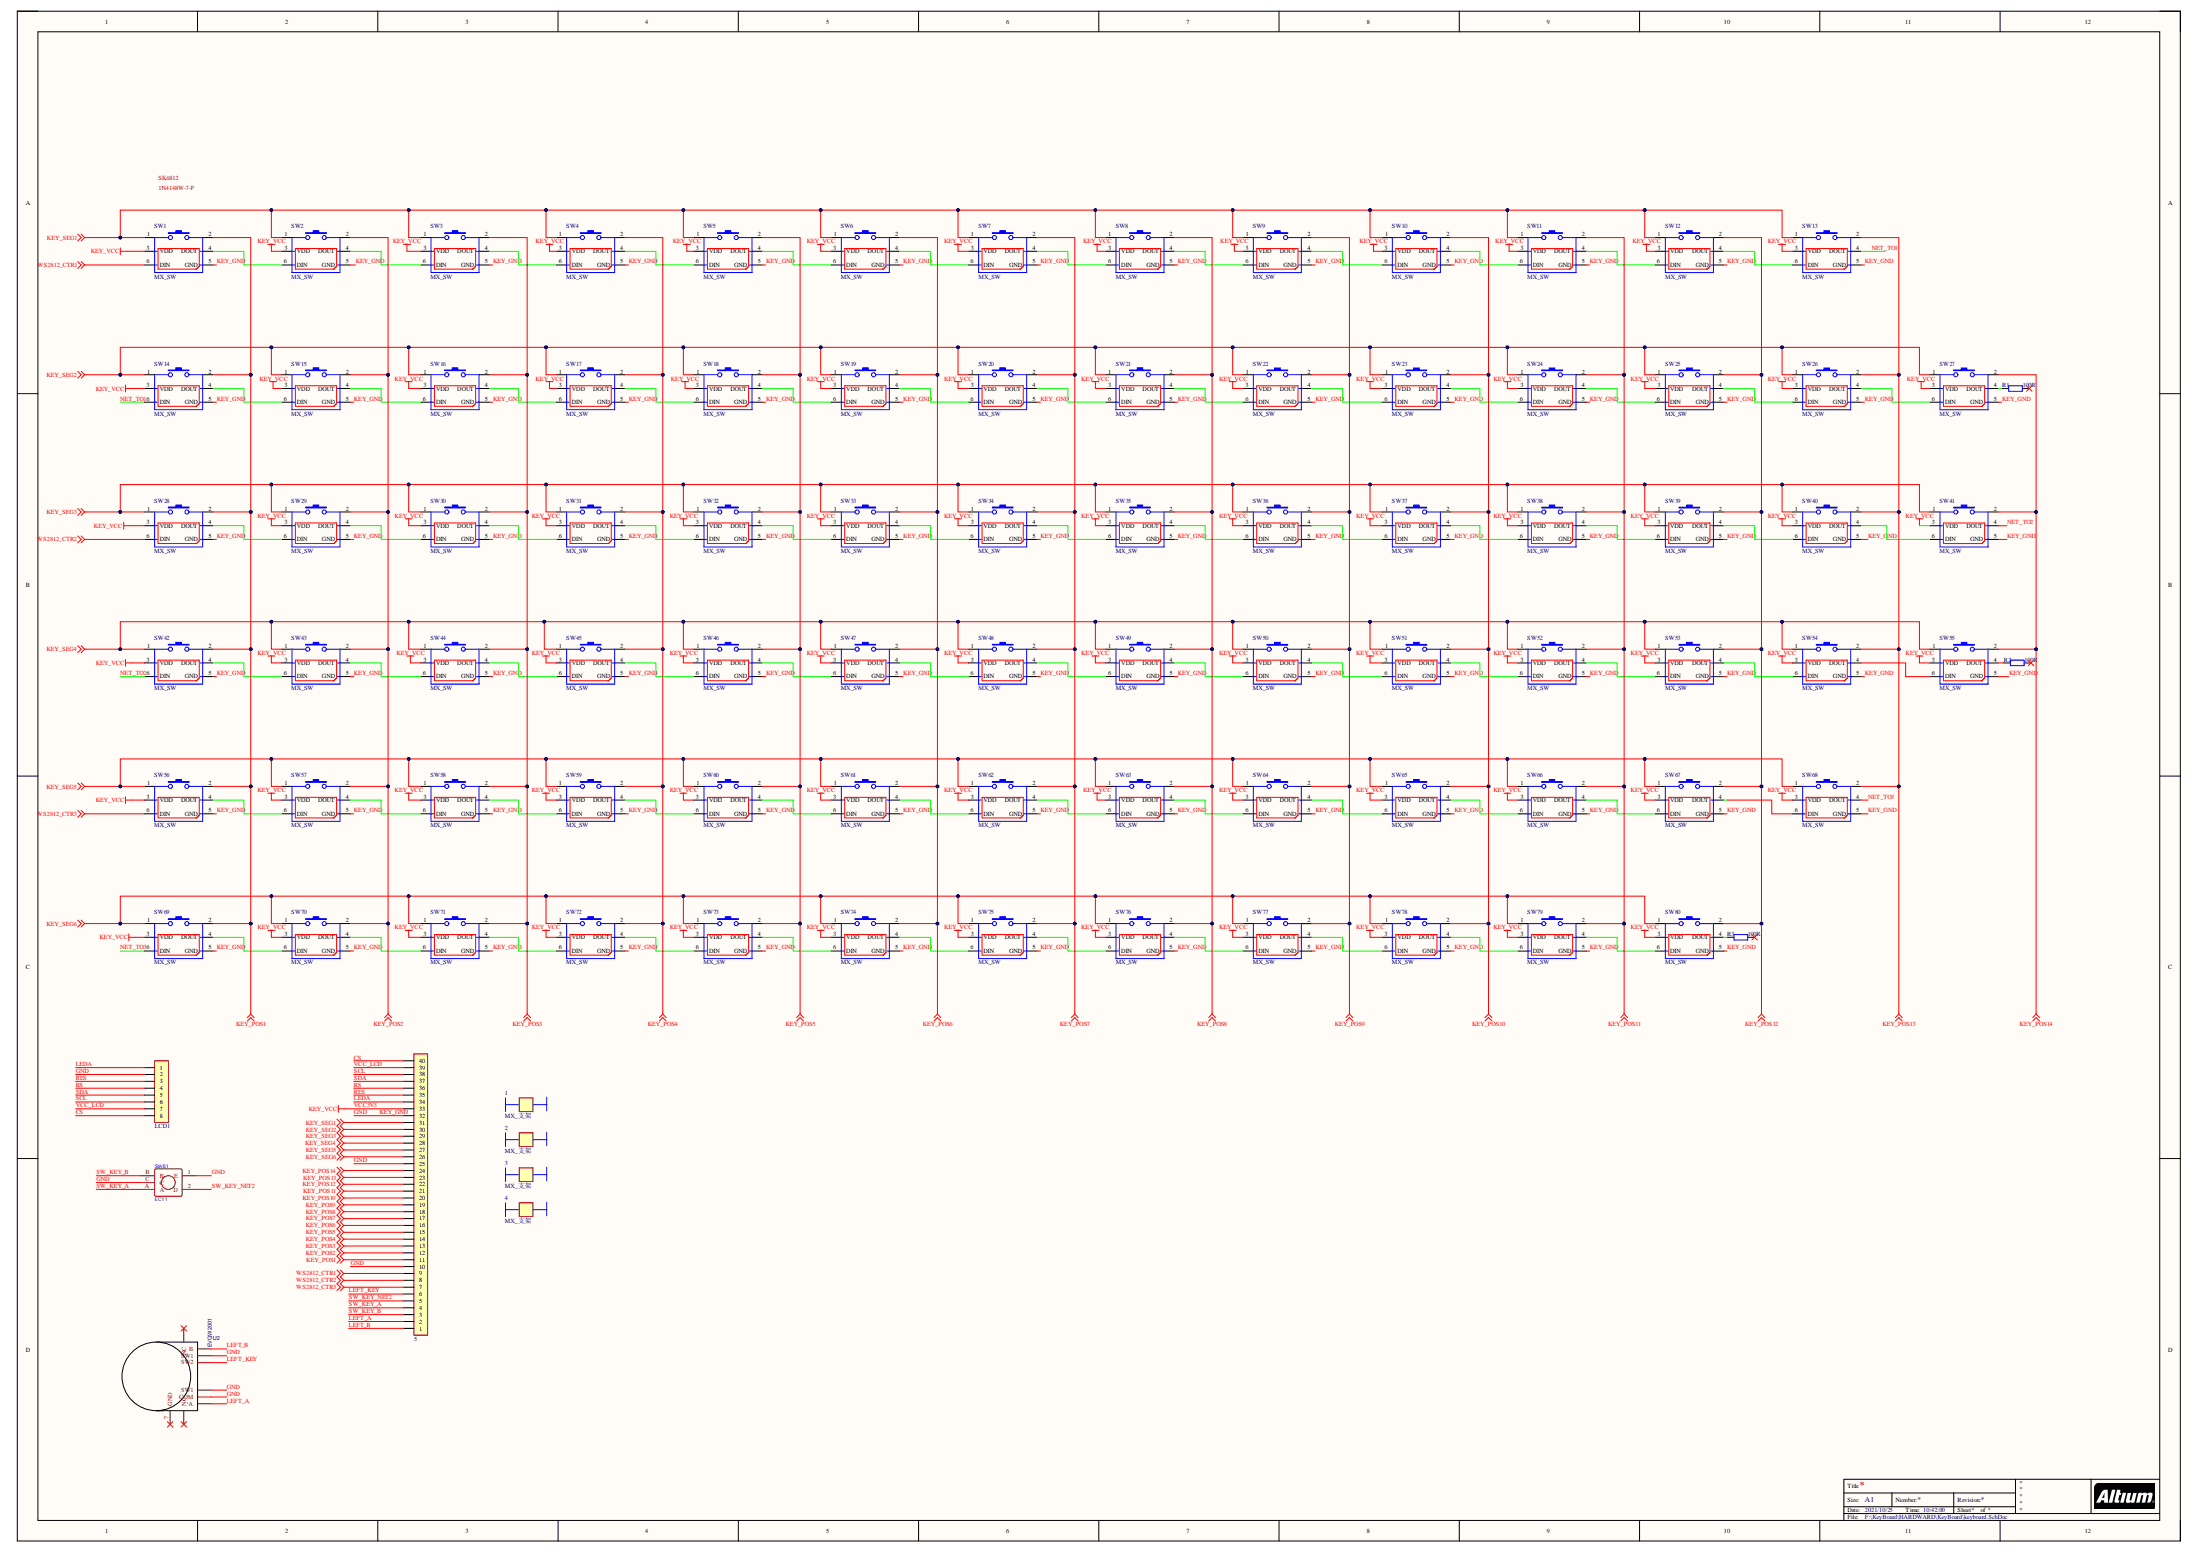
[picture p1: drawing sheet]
# Altium project KeyBoard.PrjPcb
1 sheet, 91 parts. Net scope: global (net labels, ports and power ports of the same name join across sheets).
Board files: keyboard.PcbDoc, 定位板.PcbDoc, 夹心棉.PcbDoc, 叠层.PcbDoc, 叠层2.PcbDoc, 底板4mm.PcbDoc, 电池盖3mm.PcbDoc, 定位铝基板.PcbDoc, 定位板v2.PcbDoc, 2mm盖板.PcbDoc, 3mm磨砂.PcbDoc

## Sheet keyboard.SchDoc
size A1

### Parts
1  MX_支架  [1x2]
2  MX_支架  [1x2]
3  MX_支架  [1x2]
4  MX_支架  [1x2]
5  FPC1.0-40P  [FPC0.5 2H-WS-40P]  (value not drawn)
LCD1  FPC1.0-8P  [FPC0.5 2H-WS-8P]  (value not drawn)
R1  100R  [R 0805_M]
R2  100R  [R 0805_M]
R3  100R  [R 0805_M]
SW1  MX_SW  [MX_G_Pro]
SW2  MX_SW  [MX_G_Pro]
SW3  MX_SW  [MX_G_Pro]
SW4  MX_SW  [MX_G_Pro]
SW5  MX_SW  [MX_G_Pro]
SW6  MX_SW  [MX_G_Pro]
SW7  MX_SW  [MX_G_Pro]
SW8  MX_SW  [MX_G_Pro]
SW9  MX_SW  [MX_G_Pro]
SW10  MX_SW  [MX_G_Pro]
SW11  MX_SW  [MX_G_Pro]
SW12  MX_SW  [MX_G_Pro]
SW13  MX_SW  [MX_G_Pro]
SW14  MX_SW  [MX_G_Pro]
SW15  MX_SW  [MX_G_Pro]
SW16  MX_SW  [MX_G_Pro]
SW17  MX_SW  [MX_G_Pro]
SW18  MX_SW  [MX_G_Pro]
SW19  MX_SW  [MX_G_Pro]
SW20  MX_SW  [MX_G_Pro]
SW21  MX_SW  [MX_G_Pro]
SW22  MX_SW  [MX_G_Pro]
SW23  MX_SW  [MX_G_Pro]
SW24  MX_SW  [MX_G_Pro]
SW25  MX_SW  [MX_G_Pro]
SW26  MX_SW  [MX_G_Pro]
SW27  MX_SW  [MX_G_Pro_Backspace]
SW28  MX_SW  [MX_G_Pro_MX_Tab]
SW29  MX_SW  [MX_G_Pro]
SW30  MX_SW  [MX_G_Pro]
SW31  MX_SW  [MX_G_Pro]
SW32  MX_SW  [MX_G_Pro]
SW33  MX_SW  [MX_G_Pro]
SW34  MX_SW  [MX_G_Pro]
SW35  MX_SW  [MX_G_Pro]
SW36  MX_SW  [MX_G_Pro]
SW37  MX_SW  [MX_G_Pro]
SW38  MX_SW  [MX_G_Pro]
SW39  MX_SW  [MX_G_Pro]
SW40  MX_SW  [MX_G_Pro]
SW41  MX_SW  [MX_G_Pro_MX_Tab]
SW42  MX_SW  [MX_G_Pro_CapsLock]
SW43  MX_SW  [MX_G_Pro]
SW44  MX_SW  [MX_G_Pro]
SW45  MX_SW  [MX_G_Pro]
SW46  MX_SW  [MX_G_Pro]
SW47  MX_SW  [MX_G_Pro]
SW48  MX_SW  [MX_G_Pro]
SW49  MX_SW  [MX_G_Pro]
SW50  MX_SW  [MX_G_Pro]
SW51  MX_SW  [MX_G_Pro]
SW52  MX_SW  [MX_G_Pro]
SW53  MX_SW  [MX_G_Pro]
SW54  MX_SW  [MX_G_Pro_MX_左Shift(Enter)]
SW55  MX_SW  [MX_G_Pro]
SW56  MX_SW  [MX_G_Pro_MX_左Shift(Enter)]
SW57  MX_SW  [MX_G_Pro]
SW58  MX_SW  [MX_G_Pro]
SW59  MX_SW  [MX_G_Pro]
SW60  MX_SW  [MX_G_Pro]
SW61  MX_SW  [MX_G_Pro]
SW62  MX_SW  [MX_G_Pro]
SW63  MX_SW  [MX_G_Pro]
SW64  MX_SW  [MX_G_Pro]
SW65  MX_SW  [MX_G_Pro]
SW66  MX_SW  [MX_G_Pro]
SW67  MX_SW  [MX_G_Pro_MX_右Shift]
SW68  MX_SW  [MX_G_Pro]
SW69  MX_SW  [MX_G_Pro_Ctrl(Win)(Alt)]
SW70  MX_SW  [MX_G_Pro_Ctrl(Win)(Alt)]
SW71  MX_SW  [MX_G_Pro_Ctrl(Win)(Alt)]
SW72  MX_SW  [MX_G_Pro_MX_空格]
SW73  MX_SW  [MX_G_Pro_Ctrl(Win)(Alt)]
SW74  MX_SW  [MX_G_Pro_Ctrl(Win)(Alt)]
SW75  MX_SW  [MX_G_Pro_Ctrl(Win)(Alt)]
SW76  MX_SW  [MX_G_Pro_Ctrl(Win)(Alt)]
SW77  MX_SW  [MX_G_Pro]
SW78  MX_SW  [MX_G_Pro]
SW79  MX_SW  [MX_G_Pro]
SW80  MX_SW  [MX_G_Pro]
SW81  EC11  [BOURNS_PEC11R-4XXXF-SXXXX]
U2  EVQW2001  [EVQWK2001 - duplicate]

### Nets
VCC3V3: 5.33 SW1.3(VDD) SW2.3(VDD) SW3.3(VDD) SW4.3(VDD) SW5.3(VDD) SW6.3(VDD) SW7.3(VDD) SW8.3(VDD) SW9.3(VDD) SW10.3(VDD) SW11.3(VDD) SW12.3(VDD) SW13.3(VDD) SW14.3(VDD) SW15.3(VDD) SW16.3(VDD) SW17.3(VDD) SW18.3(VDD) SW19.3(VDD) SW20.3(VDD) SW21.3(VDD) SW22.3(VDD) SW23.3(VDD) SW24.3(VDD) SW25.3(VDD) SW26.3(VDD) SW27.3(VDD) SW28.3(VDD) SW29.3(VDD) SW30.3(VDD) SW31.3(VDD) SW32.3(VDD) SW33.3(VDD) SW34.3(VDD) SW35.3(VDD) SW36.3(VDD) SW37.3(VDD) SW38.3(VDD) SW39.3(VDD) SW40.3(VDD) SW41.3(VDD) SW42.3(VDD) SW43.3(VDD) SW44.3(VDD) SW45.3(VDD) SW46.3(VDD) SW47.3(VDD) SW48.3(VDD) SW49.3(VDD) SW50.3(VDD) SW51.3(VDD) SW52.3(VDD) SW53.3(VDD) SW54.3(VDD) SW55.3(VDD) SW56.3(VDD) SW57.3(VDD) SW58.3(VDD) SW59.3(VDD) SW60.3(VDD) SW61.3(VDD) SW62.3(VDD) SW63.3(VDD) SW64.3(VDD) SW65.3(VDD) SW66.3(VDD) SW67.3(VDD) SW68.3(VDD) SW69.3(VDD) SW70.3(VDD) SW71.3(VDD) SW72.3(VDD) SW73.3(VDD) SW74.3(VDD) SW75.3(VDD) SW76.3(VDD) SW77.3(VDD) SW78.3(VDD) SW79.3(VDD) SW80.3(VDD)  [also labelled KEY_VCC]
CS: 5.40 LCD1.8
GND: 5.10 5.25 5.32 LCD1.2 SW1.5(GND) SW2.5(GND) SW3.5(GND) SW4.5(GND) SW5.5(GND) SW6.5(GND) SW7.5(GND) SW8.5(GND) SW9.5(GND) SW10.5(GND) SW11.5(GND) SW12.5(GND) SW13.5(GND) SW14.5(GND) SW15.5(GND) SW16.5(GND) SW17.5(GND) SW18.5(GND) SW19.5(GND) SW20.5(GND) SW21.5(GND) SW22.5(GND) SW23.5(GND) SW24.5(GND) SW25.5(GND) SW26.5(GND) SW27.5(GND) SW28.5(GND) SW29.5(GND) SW30.5(GND) SW31.5(GND) SW32.5(GND) SW33.5(GND) SW34.5(GND) SW35.5(GND) SW36.5(GND) SW37.5(GND) SW38.5(GND) SW39.5(GND) SW40.5(GND) SW41.5(GND) SW42.5(GND) SW43.5(GND) SW44.5(GND) SW45.5(GND) SW46.5(GND) SW47.5(GND) SW48.5(GND) SW49.5(GND) SW50.5(GND) SW51.5(GND) SW52.5(GND) SW53.5(GND) SW54.5(GND) SW55.5(GND) SW56.5(GND) SW57.5(GND) SW58.5(GND) SW59.5(GND) SW60.5(GND) SW61.5(GND) SW62.5(GND) SW63.5(GND) SW64.5(GND) SW65.5(GND) SW66.5(GND) SW67.5(GND) SW68.5(GND) SW69.5(GND) SW70.5(GND) SW71.5(GND) SW72.5(GND) SW73.5(GND) SW74.5(GND) SW75.5(GND) SW76.5(GND) SW77.5(GND) SW78.5(GND) SW79.5(GND) SW80.5(GND) SW81.1(E) SW81.C U2.2(SW1) U2.4(SW1) U2.5(COM)  [also labelled KEY_GND]
KEY_POS1: 5.11 SW1.2 SW14.2 SW28.2 SW42.2 SW56.2 SW69.2 ; off-sheet KEY_POS1
KEY_POS2: 5.12 SW2.2 SW15.2 SW29.2 SW43.2 SW57.2 SW70.2 ; off-sheet KEY_POS2
KEY_POS3: 5.13 SW3.2 SW16.2 SW30.2 SW44.2 SW58.2 SW71.2 ; off-sheet KEY_POS3
KEY_POS4: 5.14 SW4.2 SW17.2 SW31.2 SW45.2 SW59.2 SW72.2 ; off-sheet KEY_POS4
KEY_POS5: 5.15 SW5.2 SW18.2 SW32.2 SW46.2 SW60.2 SW73.2 ; off-sheet KEY_POS5
KEY_POS6: 5.16 SW6.2 SW19.2 SW33.2 SW47.2 SW61.2 SW74.2 ; off-sheet KEY_POS6
KEY_POS7: 5.17 SW7.2 SW20.2 SW34.2 SW48.2 SW62.2 SW75.2 ; off-sheet KEY_POS7
KEY_POS8: 5.18 SW8.2 SW21.2 SW35.2 SW49.2 SW63.2 SW76.2 ; off-sheet KEY_POS8
KEY_POS9: 5.19 SW9.2 SW22.2 SW36.2 SW50.2 SW64.2 SW77.2 ; off-sheet KEY_POS9
KEY_POS10: 5.20 SW10.2 SW23.2 SW37.2 SW51.2 SW65.2 SW78.2 ; off-sheet KEY_POS10
KEY_POS11: 5.21 SW11.2 SW24.2 SW38.2 SW52.2 SW66.2 SW79.2 ; off-sheet KEY_POS11
KEY_POS12: 5.22 SW12.2 SW25.2 SW39.2 SW53.2 SW67.2 SW80.2 ; off-sheet KEY_POS12
KEY_POS13: 5.23 SW13.2 SW26.2 SW40.2 SW54.2 SW68.2 ; off-sheet KEY_POS13
KEY_POS14: 5.24 SW27.2 SW41.2 SW55.2 ; off-sheet KEY_POS14
KEY_SEG1: 5.31 SW1.1 SW2.1 SW3.1 SW4.1 SW5.1 SW6.1 SW7.1 SW8.1 SW9.1 SW10.1 SW11.1 SW12.1 SW13.1 ; off-sheet KEY_SEG1
KEY_SEG2: 5.30 SW14.1 SW15.1 SW16.1 SW17.1 SW18.1 SW19.1 SW20.1 SW21.1 SW22.1 SW23.1 SW24.1 SW25.1 SW26.1 SW27.1 ; off-sheet KEY_SEG2
KEY_SEG3: 5.29 SW28.1 SW29.1 SW30.1 SW31.1 SW32.1 SW33.1 SW34.1 SW35.1 SW36.1 SW37.1 SW38.1 SW39.1 SW40.1 SW41.1 ; off-sheet KEY_SEG3
KEY_SEG4: 5.28 SW42.1 SW43.1 SW44.1 SW45.1 SW46.1 SW47.1 SW48.1 SW49.1 SW50.1 SW51.1 SW52.1 SW53.1 SW54.1 SW55.1 ; off-sheet KEY_SEG4
KEY_SEG5: 5.27 SW56.1 SW57.1 SW58.1 SW59.1 SW60.1 SW61.1 SW62.1 SW63.1 SW64.1 SW65.1 SW66.1 SW67.1 SW68.1 ; off-sheet KEY_SEG5
KEY_SEG6: 5.26 SW69.1 SW70.1 SW71.1 SW72.1 SW73.1 SW74.1 SW75.1 SW76.1 SW77.1 SW78.1 SW79.1 SW80.1 ; off-sheet KEY_SEG6
LEDA: 5.34 LCD1.1
LEFT_A: 5.2 U2.6(A)
LEFT_B: 5.1 U2.1(B)
LEFT_KEY: 5.6 U2.3(SW2)
NET_TO1: SW13.4(DOUT) SW14.6(DIN)
NET_TO2: SW41.4(DOUT) SW42.6(DIN)
NET_TO3: SW68.4(DOUT) SW69.6(DIN)
RES: 5.35 LCD1.3
RS: 5.36 LCD1.4
SCL: 5.38 LCD1.6
SDA: 5.37 LCD1.5
SW_KEY_A: 5.4 SW81.A
SW_KEY_B: 5.3 SW81.B
SW_KEY_NET2: 5.5 SW81.2(D)
VCC_LCD: 5.39 LCD1.7
WS2812_CTR1: 5.9 SW1.6(DIN) ; off-sheet WS2812_CTR1
WS2812_CTR2: 5.8 SW28.6(DIN) ; off-sheet WS2812_CTR2
WS2812_CTR3: 5.7 SW56.6(DIN) ; off-sheet WS2812_CTR3
NetR1_1: R1.1 SW27.4(DOUT)
NetR2_1: R2.1 SW55.4(DOUT)
NetR3_1: R3.1 SW80.4(DOUT)
NetSW1_4: SW1.4(DOUT) SW2.6(DIN)
NetSW2_4: SW2.4(DOUT) SW3.6(DIN)
NetSW3_4: SW3.4(DOUT) SW4.6(DIN)
NetSW4_4: SW4.4(DOUT) SW5.6(DIN)
NetSW5_4: SW5.4(DOUT) SW6.6(DIN)
NetSW6_4: SW6.4(DOUT) SW7.6(DIN)
NetSW7_4: SW7.4(DOUT) SW8.6(DIN)
NetSW8_4: SW8.4(DOUT) SW9.6(DIN)
NetSW9_4: SW9.4(DOUT) SW10.6(DIN)
NetSW10_4: SW10.4(DOUT) SW11.6(DIN)
NetSW11_4: SW11.4(DOUT) SW12.6(DIN)
NetSW12_4: SW12.4(DOUT) SW13.6(DIN)
NetSW14_4: SW14.4(DOUT) SW15.6(DIN)
NetSW15_4: SW15.4(DOUT) SW16.6(DIN)
NetSW16_4: SW16.4(DOUT) SW17.6(DIN)
NetSW17_4: SW17.4(DOUT) SW18.6(DIN)
NetSW18_4: SW18.4(DOUT) SW19.6(DIN)
NetSW19_4: SW19.4(DOUT) SW20.6(DIN)
NetSW20_4: SW20.4(DOUT) SW21.6(DIN)
NetSW21_4: SW21.4(DOUT) SW22.6(DIN)
NetSW22_4: SW22.4(DOUT) SW23.6(DIN)
NetSW23_4: SW23.4(DOUT) SW24.6(DIN)
NetSW24_4: SW24.4(DOUT) SW25.6(DIN)
NetSW25_4: SW25.4(DOUT) SW26.6(DIN)
NetSW26_4: SW26.4(DOUT) SW27.6(DIN)
NetSW28_4: SW28.4(DOUT) SW29.6(DIN)
NetSW29_4: SW29.4(DOUT) SW30.6(DIN)
NetSW30_4: SW30.4(DOUT) SW31.6(DIN)
NetSW31_4: SW31.4(DOUT) SW32.6(DIN)
NetSW32_4: SW32.4(DOUT) SW33.6(DIN)
NetSW33_4: SW33.4(DOUT) SW34.6(DIN)
NetSW34_4: SW34.4(DOUT) SW35.6(DIN)
NetSW35_4: SW35.4(DOUT) SW36.6(DIN)
NetSW36_4: SW36.4(DOUT) SW37.6(DIN)
NetSW37_4: SW37.4(DOUT) SW38.6(DIN)
NetSW38_4: SW38.4(DOUT) SW39.6(DIN)
NetSW39_4: SW39.4(DOUT) SW40.6(DIN)
NetSW40_4: SW40.4(DOUT) SW41.6(DIN)
NetSW42_4: SW42.4(DOUT) SW43.6(DIN)
NetSW43_4: SW43.4(DOUT) SW44.6(DIN)
NetSW44_4: SW44.4(DOUT) SW45.6(DIN)
NetSW45_4: SW45.4(DOUT) SW46.6(DIN)
NetSW46_4: SW46.4(DOUT) SW47.6(DIN)
NetSW47_4: SW47.4(DOUT) SW48.6(DIN)
NetSW48_4: SW48.4(DOUT) SW49.6(DIN)
NetSW49_4: SW49.4(DOUT) SW50.6(DIN)
NetSW50_4: SW50.4(DOUT) SW51.6(DIN)
NetSW51_4: SW51.4(DOUT) SW52.6(DIN)
NetSW52_4: SW52.4(DOUT) SW53.6(DIN)
NetSW53_4: SW53.4(DOUT) SW54.6(DIN)
NetSW54_4: SW54.4(DOUT) SW55.6(DIN)
NetSW56_4: SW56.4(DOUT) SW57.6(DIN)
NetSW57_4: SW57.4(DOUT) SW58.6(DIN)
NetSW58_4: SW58.4(DOUT) SW59.6(DIN)
NetSW59_4: SW59.4(DOUT) SW60.6(DIN)
NetSW60_4: SW60.4(DOUT) SW61.6(DIN)
NetSW61_4: SW61.4(DOUT) SW62.6(DIN)
NetSW62_4: SW62.4(DOUT) SW63.6(DIN)
NetSW63_4: SW63.4(DOUT) SW64.6(DIN)
NetSW64_4: SW64.4(DOUT) SW65.6(DIN)
NetSW65_4: SW65.4(DOUT) SW66.6(DIN)
NetSW66_4: SW66.4(DOUT) SW67.6(DIN)
NetSW67_4: SW67.4(DOUT) SW68.6(DIN)
NetSW69_4: SW69.4(DOUT) SW70.6(DIN)
NetSW70_4: SW70.4(DOUT) SW71.6(DIN)
NetSW71_4: SW71.4(DOUT) SW72.6(DIN)
NetSW72_4: SW72.4(DOUT) SW73.6(DIN)
NetSW73_4: SW73.4(DOUT) SW74.6(DIN)
NetSW74_4: SW74.4(DOUT) SW75.6(DIN)
NetSW75_4: SW75.4(DOUT) SW76.6(DIN)
NetSW76_4: SW76.4(DOUT) SW77.6(DIN)
NetSW77_4: SW77.4(DOUT) SW78.6(DIN)
NetSW78_4: SW78.4(DOUT) SW79.6(DIN)
NetSW79_4: SW79.4(DOUT) SW80.6(DIN)

Not connected (* = marked no-connect by the designer): R1 2*; R2 2*; R3 2*; U2 7(GND)* 8(NC)*

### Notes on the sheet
- SK6812
- 1N4148W-7-F
